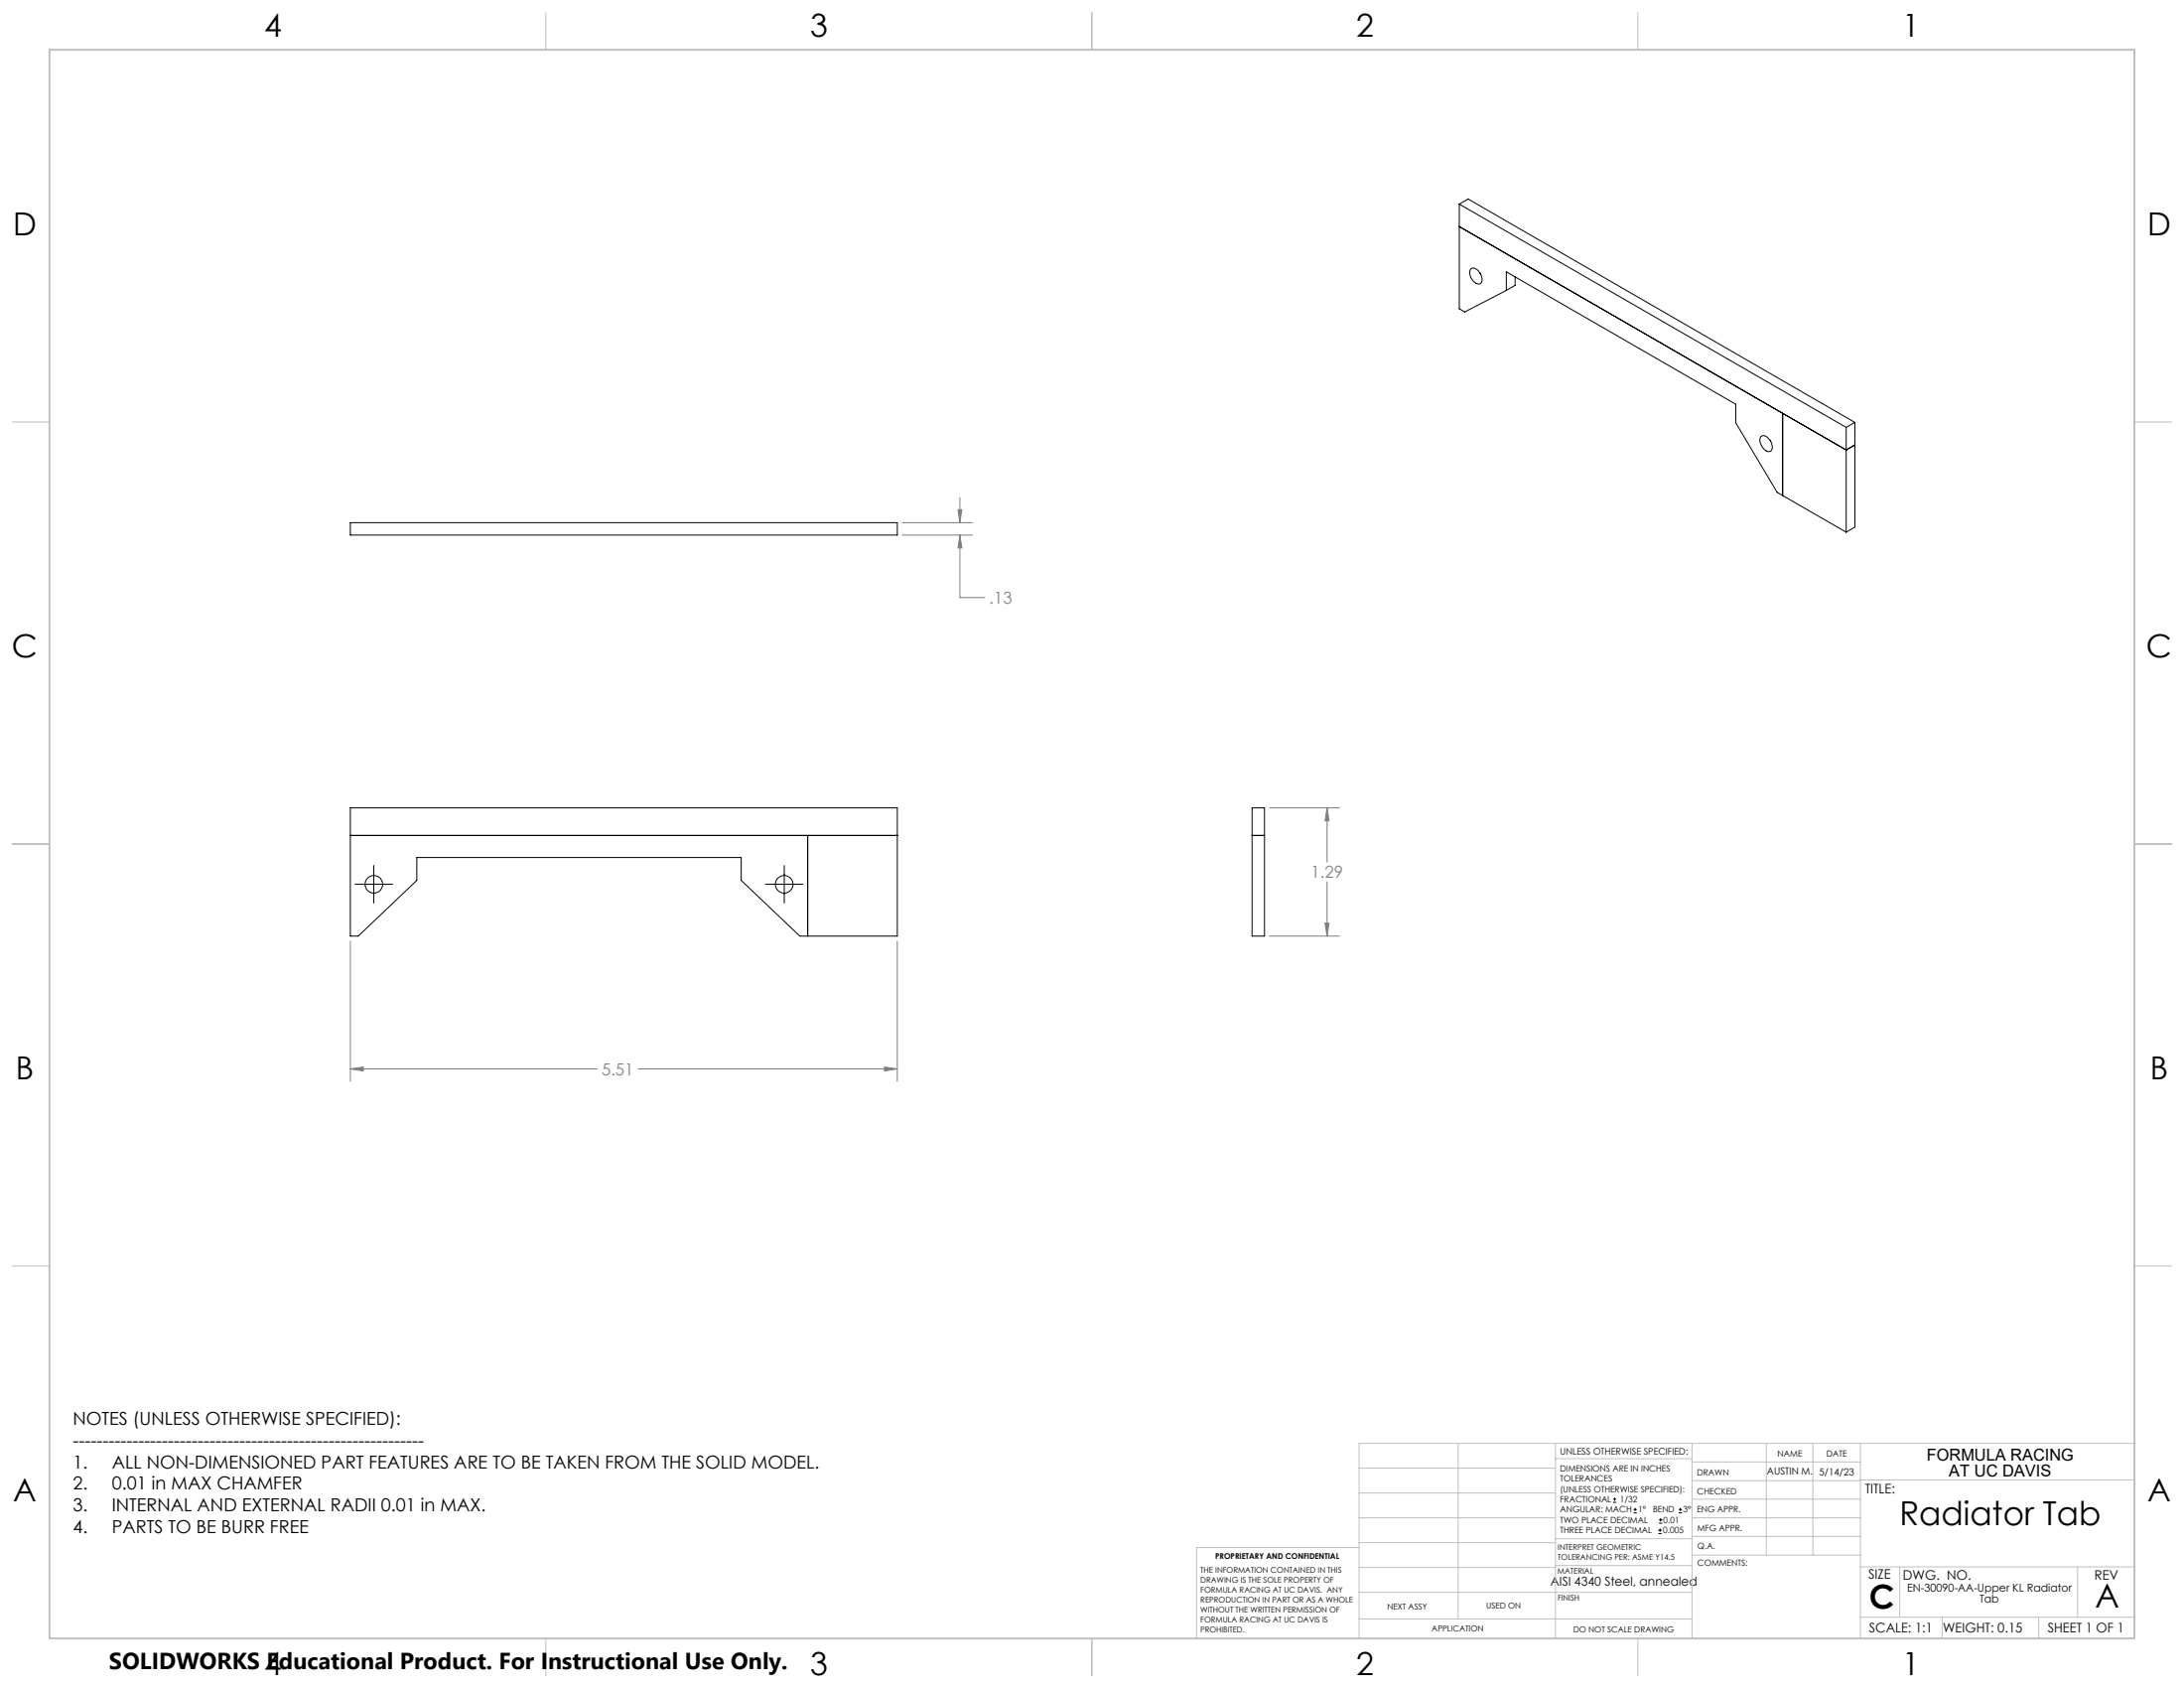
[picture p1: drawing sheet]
<svg xmlns="http://www.w3.org/2000/svg" width="559mm" height="432mm" viewBox="0 0 559 432" stroke-linecap="round" stroke-linejoin="round" font-family="sans-serif">
<g fill="none" stroke="#000" stroke-width=".25">
<path d="M373.4 52.2v26.8l1.4 .8 10.6-5.5M373.4 58l99 57.1 2.2-1.3M373.4 52.2l2.2-1.3 99 57.2M373.4 52.2l99 57.1M376.2 68.9a1.5 1.5 0 0 1 2.4 .8 2.03 2.03 0 0 1 0 2.9 2.84 2.84 0 0 1-2.4-3.7zM378.7 69.8l.1 .3M385.4 74.3v-4.8l58.7 33.9v4.8l10.6 17.7 1.4 .9M387.7 70.8v2.2l-2.3 1.3M450.5 111.8l.2-.2a2.1 2.1 0 0 1 2.5 1.7l.2 .5a1.11 1.11 0 0 1-.1 1.4 1.11 1.11 0 0 1-1.4 .1 3.1 3.1 0 0 1-1.4-3.5zM452.9 112.7l.2 .3M456.1 105.7v21.1M472.4 109.3v26.8"/>
<path d="M474.6 108.1v26.7l-2.2 1.3M474.6 108.1l-2.2 1.2M89.6 133.7h140v3.2h-140zM456.1 126.8l16.3 9.3M89.6 206.7h140v32.8h-25l-14.9-14.3v-5.8h-83.1v5.8l-14.9 14.3h-2.1zM89.6 213.7h140M206.7 213.7v25.8M320.4 206.7h3.1v32.8h-3.1zM320.4 213.7h3.1M90.8 226.2h9.6M95.6 221.4v9.6M195.9 226.2h9.5"/>
<path d="M200.7 221.4v9.6M412.7 384.3h.9M412.7 383.5h.9M413.1 383.1v.8M418 387h.8M418 386.2h.8M418.4 385.7v.9M424.3 392.3h.9M424.3 391.4h.9M424.5 389.6h.8M424.5 388.8h.8M424.7 391v.9"/>
<path d="M424.9 388.4v.8M429.5 387h.9M429.5 386.2h.9M429.9 385.7v.9"/>
<circle cx="95.6" cy="226.2" r="2.25"/>
<circle cx="200.6" cy="226.2" r="2.26"/>
</g>
<g fill="none" stroke="#808080" stroke-width=".25">
<path d="M230.9 133.7h17.9M230.9 136.9h17.9M245.1 130.4h1l-.5 3.3zM245.6 136.9l.5 3.3h-1zM245.6 136.9v16h6.4M245.6 127.4v6.3M324.8 206.7h17.9M339.5 206.7l.5 3.3h-1zM339.5 206.7v13.8M324.8 239.5h17.9M339 236.1h1l-.5 3.4zM339.5 225.6v13.9"/>
<path d="M89.6 240.7v35.9M229.6 240.7v35.9M89.6 273.4l3.4-.5v1.1zM89.6 273.4h63.2M163.3 273.4h66.3M226.3 272.9l3.3 .5-3.3 .6z"/>
</g>
<g fill="none" stroke="#c0c0c0" stroke-width=".25">
<path d="M139.7 3.2v9.5M279.4 3.2v9.5M419.1 3.2v9.5M3.1 107.9h9.6M546.1 107.9h9.5M3.1 215.9h9.6M546.1 215.9h9.5M3.1 323.8h9.6M546.1 323.8h9.5M347.7 375.6h50.3M373.1 369.2v44.9M398 369.2v49.9"/>
<path d="M398 373.1h34.9M432.9 369.2v49.9M432.9 378.7h43.1M432.9 374h43.1M451.9 369.2v28.6M463.8 369.2v28.6M476 369.2v49.9M476 378.6h70.1M546.1 369.2h-198.4v49.9M347.7 394.6h50.3M347.7 388.3h50.3M347.7 381.9h50.3"/>
<path d="M347.7 395.9h-41.6v23.2M398 393.6h35M432.9 383.5h43.1M432.9 388.3h43.1M432.9 393h43.1M433 397.8h43M139.7 419.1v9.6M279.4 419.1v9.6M347.7 414.1h85.2M347.7 401h50.3M347.7 407.3h50.3M398 407.4h34.9"/>
<path d="M398 400.5h35M419.1 419.1v9.6M476 413.7h70.1M476 400.8h70.1M486.1 400.8v12.9M496.9 413.7v5.4M521.6 413.7v5.4M531.6 400.8v12.9"/>
</g>
<path d="M12.7 12.7h533.4v406.4h-533.4z" fill="none" stroke="#c0c0c0" stroke-width=".5"/>
<path d="M89.6 273.4l3.4-.5v1.1zM226.3 272.9l3.3 .5-3.3 .6zM245.1 130.4h1l-.5 3.3zM245.6 136.9l.5 3.3h-1zM339.5 206.7l.5 3.3h-1zM339 236.1h1l-.5 3.4z" fill="#808080"/>
<g font-size="8.5">
<text x="486" y="390.1">Radiator Tab</text>
<text x="478.3" y="411.4">C</text>
<text x="536.1" y="411.3">A</text>
</g>
<g font-size="8.1">
<text x="67.6" y="9.3">4</text>
<text x="207.3" y="9.3">3</text>
<text x="347" y="9.3">2</text>
<text x="486.7" y="9.3">1</text>
<text x="3.3" y="60.1">D</text>
<text x="549.4" y="60.1">D</text>
<text x="3" y="168">C</text>
<text x="549.1" y="168">C</text>
<text x="4" y="276">B</text>
<text x="550.1" y="276">B</text>
<text x="3.3" y="383.9">A</text>
<text x="549.4" y="383.9">A</text>
<text x="67.6" y="428.4">4</text>
<text x="207.3" y="428.4">3</text>
<text x="347" y="428.4">2</text>
<text x="486.7" y="428.4">1</text>
</g>
<text font-size="5.9" x="27.9" y="427">SOLIDWORKS Educational Product. For Instructional Use Only.</text>
<g font-size="4.6">
<text x="18.6" y="364.4">NOTES (UNLESS OTHERWISE SPECIFIED):</text>
<text x="18.6" y="370">-----------------------------------------------------------</text>
<text x="18.6" y="375.5">1.</text>
<text x="28.7" y="375.5">ALL NON-DIMENSIONED PART FEATURES ARE TO BE TAKEN FROM THE SOLID MODEL.</text>
<text x="18.6" y="381.1">2.</text>
<text x="28.7" y="381.1">0.01 in MAX CHAMFER</text>
<text x="18.6" y="386.7">3.</text>
<text x="28.7" y="386.7">INTERNAL AND EXTERNAL RADII 0.01 in MAX.</text>
<text x="18.6" y="392.3">4.</text>
<text x="28.7" y="392.3">PARTS TO BE BURR FREE</text>
</g>
<g font-size="4.2" fill="#808080">
<text x="253.1" y="154.5">.13</text>
<text x="335.4" y="224.6">1.29</text>
<text x="154" y="275">5.51</text>
</g>
<g font-size="4.2">
<text x="493" y="373.5">FORMULA RACING</text>
<text x="498.7" y="377.8">AT UC DAVIS</text>
</g>
<g font-size="3.4">
<text x="477.2" y="381.9">TITLE:</text>
<text x="478.1" y="404">SIZE</text>
<text x="486.9" y="404">DWG. NO.</text>
<text x="535.9" y="404.1">REV</text>
<text x="478.2" y="417.6">SCALE: 1:1</text>
<text x="497.1" y="417.7">WEIGHT: 0.15</text>
<text x="523.9" y="417.6">SHEET 1 OF 1</text>
</g>
<text font-size="3.2" x="396.7" y="405.7">AISI 4340 Steel, annealed</text>
<g font-size="2.8">
<text x="487.9" y="407.2">EN-30090-AA-Upper KL Radiator</text>
<text x="506.5" y="410">Tab</text>
</g>
<g font-size="2.5">
<text x="452.1" y="377.2">AUSTIN M.</text>
<text x="465.5" y="377.3">5/14/23</text>
</g>
<text font-size="2.4" x="399.2" y="372.1">UNLESS OTHERWISE SPECIFIED:</text>
<g font-size="2.2">
<text x="399.2" y="376.4">DIMENSIONS ARE IN INCHES</text>
<text x="434.2" y="377.3">DRAWN</text>
<text x="454.8" y="372.5">NAME</text>
<text x="467.3" y="372.6">DATE</text>
<text x="399.2" y="379">TOLERANCES</text>
<text x="399.2" y="381.7">(UNLESS OTHERWISE SPECIFIED):</text>
<text x="434.3" y="382.2">CHECKED</text>
<text x="399.2" y="389.6">TWO PLACE DECIMAL</text>
<text x="399.2" y="384.3">FRACTIONAL</text>
<text x="399.2" y="387">ANGULAR: MACH</text>
<text x="414.5" y="384.3">1/32</text>
<text x="419.1" y="387">1°</text>
<text x="422.9" y="387">BEND</text>
<text x="425.6" y="389.6">0.01</text>
<text x="430.6" y="387">3°</text>
<text x="434.2" y="386.9">ENG APPR.</text>
<text x="399.2" y="392.3">THREE PLACE DECIMAL</text>
<text x="425.5" y="392.3">0.005</text>
<text x="434.3" y="391.6">MFG APPR.</text>
<text x="434.3" y="396.3">Q.A.</text>
<text x="434.3" y="400.5">COMMENTS:</text>
</g>
<g font-size="2.1">
<text x="354.9" y="411.6">NEXT ASSY</text>
<text x="380.3" y="411.6">USED ON</text>
<text x="366.3" y="417.4">APPLICATION</text>
<text x="402.5" y="417.5">DO NOT SCALE DRAWING</text>
</g>
<g font-size="2">
<text x="310.9" y="398.8">PROPRIETARY AND CONFIDENTIAL</text>
<text x="398.6" y="396.5">INTERPRET GEOMETRIC</text>
<text x="398.6" y="399">TOLERANCING PER: ASME Y14.5</text>
<text x="307.2" y="402.4">THE INFORMATION CONTAINED IN THIS</text>
<text x="307.2" y="404.9">DRAWING IS THE SOLE PROPERTY OF</text>
<text x="307.2" y="407.5">FORMULA RACING AT UC DAVIS. ANY</text>
<text x="398.5" y="402.6">MATERIAL</text>
<text x="307.2" y="410">REPRODUCTION IN PART OR AS A WHOLE</text>
<text x="307.2" y="412.5">WITHOUT THE WRITTEN PERMISSION OF</text>
<text x="398.5" y="409.4">FINISH</text>
<text x="307.2" y="415">FORMULA RACING AT UC DAVIS IS</text>
<text x="307.2" y="417.6">PROHIBITED.</text>
</g>
</svg>
